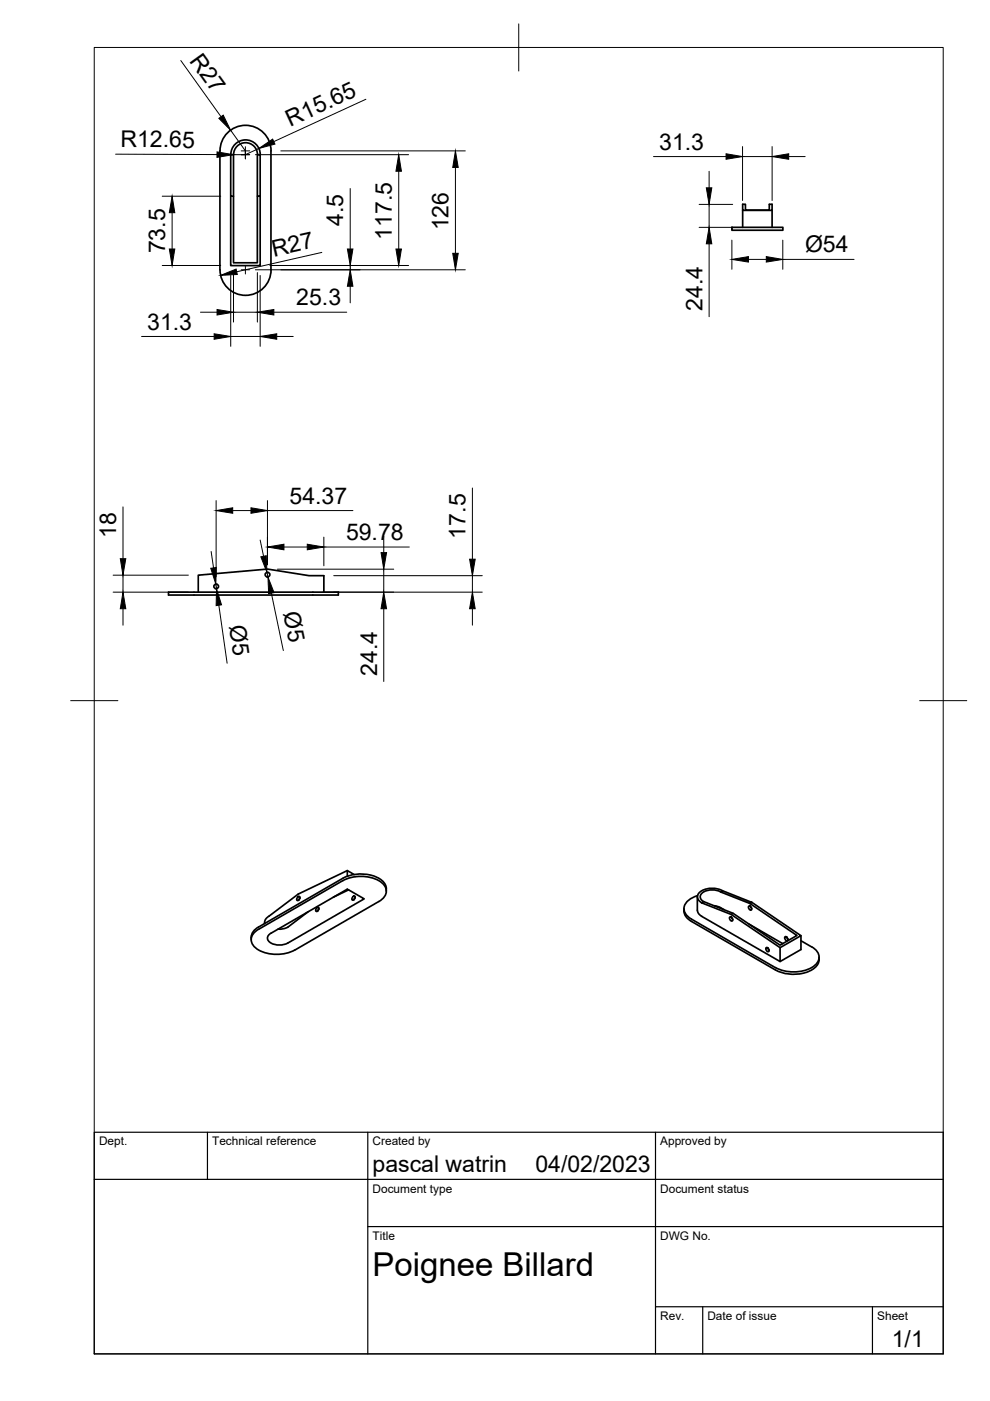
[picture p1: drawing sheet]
<svg xmlns="http://www.w3.org/2000/svg" width="210mm" height="297mm" viewBox="0 0 210 297" stroke-linecap="round" stroke-linejoin="round" font-family="sans-serif">
<!-- layer: Visible -->
<g fill="none" stroke="#000" stroke-width=".36">
<path d="M46.6 32v25.2M46.7 32a5.4 5.4 0 0 1 5.4-5.4 5.4 5.4 0 0 1 5.4 5.4M48.9 32.8a3.1 3.1 0 0 1 3.2-3.1 3.1 3.1 0 0 1 3.1 3.1M49.5 32.8a2.53 2.53 0 0 1 2.6-2.5 2.53 2.53 0 0 1 2.5 2.5M54.6 32.8h.6v8.8h-.6zM57.4 32v25.2M46.7 57.2a5.4 5.4 0 0 0 5.4 5.4 5.4 5.4 0 0 0 5.4-5.4M48.9 41.6v14.7h6.3v-14.7M49.5 41.6v-8.8h-.6v8.8h.6v14.1h5.1v-14.1M155.2 48.2h10.8v.6h-10.8zM157.5 43.3h.6v1.2h5v-1.2h.6v1.3h-6.2zM157.5 44.6v3.6"/>
<path d="M163.7 44.6v3.6M35.7 125.5h36v.7h-36zM42 125.5v-3.6l14.7-1.2 8.8 1.4h3.2v3.4M56.1 195.5v.3M57 194.3a1.57 1.57 0 0 0-.9 1.2M57 198.2l16.6-9.7 3.6 2.1-16.2 9.3a3.4 3.4 0 0 1-4.2-.6v-.8zM63.1 190.2l.3-.2 .2 .3-.2 .4-.3 .2-.2-.2zM63.6 190.4l-.2 .4M65.3 193.3l-4.3 3.3-1.2 .4h-.9M67.1 192.6l.4-.2 .1 .2-.1 .5-.4 .2-.2-.3zM67.6 192.7l-.2 .4M73.6 184.6v1.2"/>
<path d="M73.9 188.7l-3.2 1.5M74.8 190.2l.3-.2 .2 .2-.2 .5-.3 .2-.2-.3zM75.1 185.4l-1.5-.8-10.4 5-6.2 4.7M75.3 190.3l-.3 .5M80.3 191.1l-17.8 10.4M80.3 191.1a2.33 2.33 0 0 0 1.6-2.2 2.33 2.33 0 0 0-1.6-2.2 8.4 8.4 0 0 0-7.6 0l-17.9 10.3a2.32 2.32 0 0 0-1.5 2.2 2.32 2.32 0 0 0 1.5 2.2 8.4 8.4 0 0 0 7.7 0M81.9 188.9a2.68 2.68 0 0 0-1.8-2.8 8.5 8.5 0 0 0-7.4 .1l-18.3 10.6a2.46 2.46 0 0 0-1.1 2.4M145 192.7a2.6 2.6 0 0 0 1.6 2.6M146.6 195.4l17.8 10.3a8 8 0 0 0 8.6-.7 2.24 2.24 0 0 0 .7-2M147.8 190.1v2.9M147.9 193a1.57 1.57 0 0 0 .9 1.3M147.9 189.9a3.5 3.5 0 0 0-2.9 2.8 2.63 2.63 0 0 0 1.6 2.2l17.8 10.3"/>
<path d="M148.8 194.3l16.6 9.6v-3M151.4 192l1.1 .3 1 .6M152.8 189.1a3.4 3.4 0 0 0-4.3 .7 1.11 1.11 0 0 0 .7 1.4M152.8 189.1l.4-.2 6.2 2.4-.4 .3zM153.2 188.9a4.6 4.6 0 0 0-4.9 .3 1.29 1.29 0 0 0 .5 2.2M154.7 194.5l.5 .1 .1 .6-.5-.1zM155.1 194.5l.3 .5M158.7 192.1l.5 .2 .1 .6-.4-.1zM158.8 195.9l7.2 4.2M159 191.6l10 6.7-3.6 2.1-10-6.8-.4 .3-6.2-2.5 .4-.2 6.2 2.4M159.1 192.2l.3 .4M159.4 191.3l10.4 7.1-4.4 2.5-10.4-7"/>
<path d="M166.4 198.6l.5 .2 .1 .6-.5-.1zM166.8 198.7l.3 .4M169.8 198.4v2.9l-4.4 2.6M169.8 199.5l2.3 1.3M162.4 201l.5 .1 .1 .6-.5-.1zM162.8 201l.3 .4M172.1 200.7a2.33 2.33 0 0 1 1.6 2.2 2.33 2.33 0 0 1-1.6 2.3 8.4 8.4 0 0 1-7.7 0"/>
<circle cx="45.8" cy="124.3" r=".5"/>
<circle cx="56.7" cy="121.8" r=".5"/>
</g>
<!-- layer: BORDER -->
<path d="M20 10.1h180v276.9h-180zM110 5.1v10M15 148.6h10M195 148.6h10" fill="none" stroke="#000" stroke-width=".21"/>
<!-- layer: TITLEBLOCK -->
<path d="M20 240.1h180v46.9h-180zM20 250h180M44 240.1v9.9M78 240.1v46.9M139 240.1v46.9M78 260.1h122M139 277.1h61M149 277.1v9.9M185 277.1v9.9" fill="none" stroke="#000" stroke-width=".25"/>
<!-- layer: FD_Dimensions -->
<g fill="none" stroke="#000" stroke-width=".21">
<path d="M38.3 12.8l8.6 12M24.5 32.7l21.5 .1M48.9 27.6l3.1 4.4M54.1 32.8h32.5M54.9 31.5l-2.9 1.3h-2.5M59.5 32h39.2M74.3 40v12.8M77.6 21l-19.5 9M84.5 36.3v16.5M96.6 35.5v18.2M138.6 33.2h15.3M150.3 36.3v3.5"/>
<path d="M157.4 31.1v11.4M157.4 33.2h6.3M163.7 31.1v11.4M167.2 33.2h3.5M34.4 56.3h12.4M34.4 41.6h12.4M36.5 45.1v7.7M48.9 58.4v15M49.5 57.8v10.5M54.1 57.2h44.6M54.6 57.8v10.5M55.2 58.4v15"/>
<path d="M57.3 56.3h29.3M68.2 53.5l-18 4.1M74.3 56.3v.9M148.2 43.3h7.1M148.2 48.2h7.1M150.3 43.3v4.9M150.3 51.7v15.4M155.2 50.9v6.2M158.7 55h3.8M166 50.9v6.2M166 55h15.1M30 71.3h15.4"/>
<path d="M42.5 66.2h3.5M48.9 71.3h6.3M49.5 66.2h5.1M58.1 66.2h15.4M58.7 71.3h3.5M74.3 60.7v3.5M26.1 107.5v11M44.8 116.9l.5 3.5M45.8 106.1v16.1M49.3 108.3h3.9M55.2 114.5l.7 3.4M56.7 106.1v13.6"/>
<path d="M56.7 108.3h18.1M60.2 116h5M68.7 113.9v6.1M68.7 116h18.1M81.4 113.7v3.5M100.2 103.5v15.1M24 125.5h15.9M24 121.9h15.9M26.1 121.9v3.6M26.1 129.1v3.5M45.8 123.9l.1 .9M46.4 128.3l1.8 12.3"/>
<path d="M56.6 121.4l.2 .9M57.5 125.8l2.6 12.1M58.8 120.7h24.7M68.4 125.5h33.9M70.8 122.1h31.5M81.4 120.7v4.8M81.4 129.1v15.4M100.2 122.1v3.4M100.2 129.1v3.5"/>
</g>
<g fill="#000" stroke="#000" stroke-width=".21">
<path d="M46 32.2l3.5 .6-3.5 .6zM46.4 25.1l.9-.7 1.6 3.2zM54.9 31.5l2.9-2 .5 1.1zM84.5 32.8l.6 3.5h-1.2zM96.6 32l.6 3.5h-1.2zM149.8 39.8h1.1l-.6 3.5zM153.9 32.6l3.5 .6-3.5 .6zM163.7 33.2l3.5-.6v1.2zM36.5 41.6l.6 3.5h-1.2zM35.9 52.8h1.2l-.6 3.5zM46.8 58.4l3.3-1.3 .2 1.1zM73.7 52.8h1.1l-.5 3.5z"/>
<path d="M83.9 52.8h1.2l-.6 3.5zM96 53.7h1.2l-.6 3.5zM150.3 48.2l.6 3.5h-1.1zM155.2 55l3.5-.6v1.2zM162.5 54.4l3.5 .6-3.5 .6zM45.4 70.8l3.5 .5-3.5 .6zM46 65.6l3.5 .6-3.5 .6zM54.6 66.2l3.5-.6v1.2zM55.2 71.3l3.5-.5v1.1zM74.3 57.2l.5 3.5h-1.1zM25.5 118.5h1.2l-.6 3.4zM45.8 108.3l3.5-.6v1.1z"/>
<path d="M53.2 107.7l3.5 .6-3.5 .5zM55.3 118.1l1.2-.3 .1 3.6zM56.7 116l3.5-.6v1.2zM65.2 115.4l3.5 .6-3.5 .6zM80.8 117.2h1.2l-.6 3.5zM99.6 118.6h1.2l-.6 3.5zM26.1 125.5l.6 3.6h-1.2zM44.7 120.5l1.1-.2v3.6zM45.9 124.8l1.1 3.4-1.2 .2zM56.8 122.3l1.3 3.4-1.1 .2zM81.4 125.5l.6 3.6h-1.2zM100.2 125.5l.6 3.6h-1.2z"/>
</g>
<!-- layer: Smart Centers -->
<path d="M51.1 32h1.8M51.1 32.8h1.8M52 31.1v2.6M51.1 57.2h1.8M52 56.3v1.8" fill="none" stroke="#000" stroke-width=".21"/>
<text font-size="7" x="79" y="270.6">Poignee Billard</text>
<g font-size="4.9">
<text x="40.1" y="12.8" transform="rotate(54 40.1 12.8)">R27</text>
<text x="61.6" y="26.8" transform="rotate(-25 61.6 26.8)">R15.65</text>
<text x="25.5" y="31.2">R12.65</text>
<text x="139.8" y="31.7">31.3</text>
<text x="72.8" y="48" transform="rotate(-90 72.8 48)">4.5</text>
<text x="35" y="53.7" transform="rotate(-90 35 53.7)">73.5</text>
<text x="83.1" y="50.8" transform="rotate(-90 83.1 50.8)">117.5</text>
<text x="95.1" y="48.8" transform="rotate(-90 95.1 48.8)">126</text>
<text x="170.7" y="53.5">Ø54</text>
<text x="58" y="54.4" transform="rotate(-13 58 54.4)">R27</text>
<text x="62.8" y="64.7">25.3</text>
<text x="148.9" y="65.9" transform="rotate(-90 148.9 65.9)">24.4</text>
<text x="31.2" y="69.9">31.3</text>
<text x="61.4" y="106.8">54.37</text>
<text x="24.6" y="114.1" transform="rotate(-90 24.6 114.1)">18</text>
<text x="73.4" y="114.5">59.78</text>
<text x="98.7" y="114.2" transform="rotate(-90 98.7 114.2)">17.5</text>
<text x="60" y="130.1" transform="rotate(78 60 130.1)">Ø5</text>
<text x="48.6" y="132.7" transform="rotate(82 48.6 132.7)">Ø5</text>
<text x="80" y="143.2" transform="rotate(-90 80 143.2)">24.4</text>
<text x="79" y="248.5">pascal watrin</text>
<text x="113.5" y="248.5">04/02/2023</text>
<text x="189.1" y="285.7">1/1</text>
</g>
<g font-size="2.5">
<text x="21" y="242.9">Dept.</text>
<text x="45" y="242.9">Technical reference</text>
<text x="79" y="242.9">Created by</text>
<text x="140" y="242.9">Approved by</text>
<text x="79" y="252.8">Document type</text>
<text x="140" y="252.8">Document status</text>
<text x="79" y="262.9">Title</text>
<text x="140" y="262.9">DWG No.</text>
<text x="140" y="279.9">Rev.</text>
<text x="150" y="279.9">Date of issue</text>
<text x="186" y="279.9">Sheet</text>
</g>
</svg>
